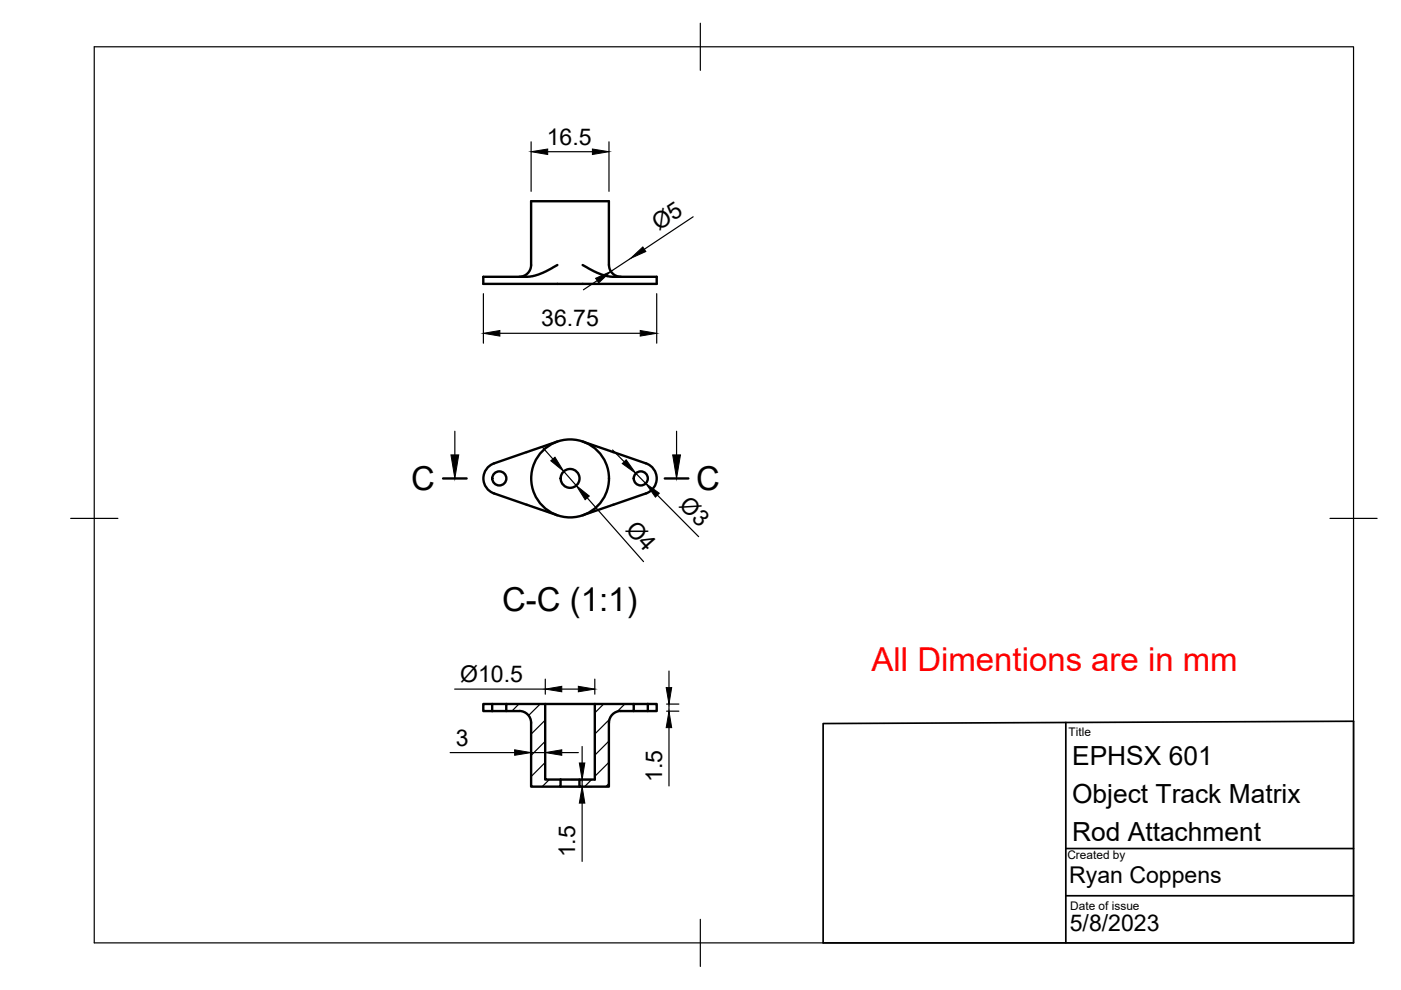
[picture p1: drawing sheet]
<svg xmlns="http://www.w3.org/2000/svg" width="297mm" height="210mm" viewBox="0 0 297 210" stroke-linecap="round" stroke-linejoin="round" font-family="sans-serif">
<!-- layer: Visible -->
<g fill="none" stroke="#000" stroke-width=".51">
<path d="M110.1 58.7a2.51 2.51 0 0 0 2.5-2.5v-13.5h16.5v13.5a2.55 2.55 0 0 0 2.5 2.5M118.2 56.2l-3 1.6-2.4 .8-10.3 .1v1.5h36.7v-1.5l-10.3-.1-2.4-.8-3-1.6M104.8 98.2a3.4 3.4 0 0 0-2.3 3.2 3.4 3.4 0 0 0 2.3 3.2M118.2 93.6l-13.4 4.6M123.5 93.6l13.4 4.6M137 98.2a3.4 3.4 0 0 1 2.2 3.2 3.4 3.4 0 0 1-2.3 3.2l-13.4 4.7M104.8 104.6l13.4 4.7M102.5 149.3h1.9v1.5h-1.9zM104.4 150.8h2.9M104.4 149.3h2.9M107.3 149.3h8.3v16h3.3v1.5h-6.3v-13.5a2.48 2.48 0 0 0-2.5-2.5h-2.8zM115.6 149.3h10.5"/>
<path d="M126.1 149.3h8.3v1.5l-2.8-.1a2.54 2.54 0 0 0-2.5 2.6v13.5h-6.2v-1.5h3.2zM134.4 150.8h3M134.4 149.3h3M137.4 149.3h1.8v1.5h-1.8zM118.9 166.8h4M118.9 165.3h4"/>
<circle cx="105.9" cy="101.4" r="1.49"/>
<circle cx="120.9" cy="101.4" r="8.3"/>
<circle cx="120.9" cy="101.4" r="2"/>
<circle cx="135.9" cy="101.4" r="1.49"/>
</g>
<!-- layer: TITLEBLOCK -->
<path d="M174.5 153.4l112.5-.5v47h-112.5zM226 153.2v46.7M226 179.9h61M226 189.9h61" fill="none" stroke="#000" stroke-width=".36"/>
<!-- layer: BORDER -->
<path d="M20 9.9h267v190h-267zM148.5 4.9v10M15 109.9h10M282 109.9h10M148.5 194.9v10" fill="none" stroke="#000" stroke-width=".25"/>
<!-- layer: Hatching -->
<g fill="none" stroke="#000" stroke-width=".25">
<path d="M104.4 150.4l-.4 .4M110 149.3l-1.5 1.5M114.5 149.3l-2.4 2.4M115.6 152.7l-3 3M115.6 157.2l-3 3M128 149.3l-1.9 1.8M129.1 157.1l-3 3M129.2 152.5l-3.1 3.1M132.5 149.3l-1.7 1.6M115.6 161.6l-3 3M116.5 165.3l-1.5 1.5M125.4 165.3l-1.4 1.5"/>
<path d="M129.1 161.6l-3 3M129.1 166.1l-.7 .7"/>
</g>
<!-- layer: Section Lines -->
<path d="M93.9 101.4h5M140.9 101.4h5" fill="none" stroke="#000" stroke-width=".51"/>
<path d="M96.4 91.4v5M143.4 91.4v5" fill="none" stroke="#000" stroke-width=".25"/>
<path d="M95.6 96.4h1.7l-.9 5zM142.6 96.4h1.7l-.9 5z" fill="#000" stroke="#000" stroke-width=".21"/>
<!-- layer: FD_Dimensions -->
<g fill="none" stroke="#000" stroke-width=".25">
<path d="M112.6 30.1v10.5M116.1 32.2h9.5M129.1 30.1v10.5M126.6 59.5l-2.9 1.9M133.7 54.8l-4.2 2.7M147 46l-10.4 6.8M102.5 62.3v10.5M106 70.7h29.7M139.2 62.3v10.5M114.9 94.7l2.3 2.6M119.5 99.9l2.7 3M129.9 95.4l2.4 2.5"/>
<path d="M124.5 105.6l11.9 13.5M134.8 100.4l2.1 2.1M139.4 105l8.7 8.8M95.4 159.6h13.7M96.4 146.1h19.2M112.6 157.5v1.5M112.6 159.6h3M115.6 144v3.2M115.6 157.5v1.5M119.1 146.1h3.5M119.1 159.6h3.5M123.4 158.3v3.5"/>
<path d="M126.1 144v3.2M141.3 150.8h2.6M141.3 149.3h2.6M141.8 142.3v3.5M141.8 149.3v1.5M141.8 154.3v12.3M121 166.8h4.5M121 165.3h4.5M123.4 165.3v1.5M123.4 170.3v12.3"/>
</g>
<g fill="#000" stroke="#000" stroke-width=".21">
<path d="M112.6 32.2l3.5-.6v1.2zM125.6 31.6l3.5 .6-3.5 .6zM126.3 59l3.2-1.5-2.6 2.5zM133.7 54.8l2.6-2.4 .6 .9zM102.5 70.7l3.5-.6v1.2zM135.7 70.1l3.5 .6-3.5 .6zM116.8 97.7l.9-.8 1.8 3zM131.9 98.3l.9-.8 2 2.9zM122.2 102.9l2.7 2.3-.8 .8zM136.9 102.5l2.9 2.1-.8 .8zM109.1 159l3.5 .6-3.5 .5zM115.6 146.1l3.5-.6v1.2z"/>
<path d="M115.6 159.6l3.5-.6v1.1zM122.6 145.5l3.5 .6-3.5 .6zM141.2 145.8h1.2l-.6 3.5zM141.8 150.8l.6 3.5h-1.2zM122.8 161.8h1.2l-.6 3.5zM123.4 166.8l.6 3.5h-1.2z"/>
</g>
<g font-size="7">
<text x="87.2" y="103.9">C</text>
<text x="147.6" y="103.9">C</text>
<text x="106.4" y="129.6">C-C (1:1)</text>
</g>
<text font-size="7" fill="#f00" x="184.8" y="142.4">All Dimentions are in mm</text>
<g font-size="5.6">
<text x="227.3" y="162.3">EPHSX 601</text>
<text x="227.3" y="170.3">Object Track Matrix</text>
<text x="227.3" y="178.3">Rod Attachment</text>
</g>
<g font-size="4.9">
<text x="115.9" y="30.7">16.5</text>
<text x="139.7" y="49" transform="rotate(-34 139.7 49)">Ø5</text>
<text x="114.7" y="69.2">36.75</text>
<text x="143.8" y="107.2" transform="rotate(45 143.8 107.2)">Ø3</text>
<text x="132.5" y="112.3" transform="rotate(49 132.5 112.3)">Ø4</text>
<text x="97.6" y="144.6">Ø10.5</text>
<text x="96.6" y="158.1">3</text>
<text x="140.4" y="165.8" transform="rotate(-90 140.4 165.8)">1.5</text>
<text x="122" y="181.8" transform="rotate(-90 122 181.8)">1.5</text>
<text x="226.7" y="187.1">Ryan Coppens</text>
<text x="226.8" y="197.5">5/8/2023</text>
</g>
<g font-size="2.5">
<text x="226.6" y="156.1">Title</text>
<text x="226.3" y="182">Created by</text>
<text x="226.9" y="192.9">Date of issue</text>
</g>
</svg>
